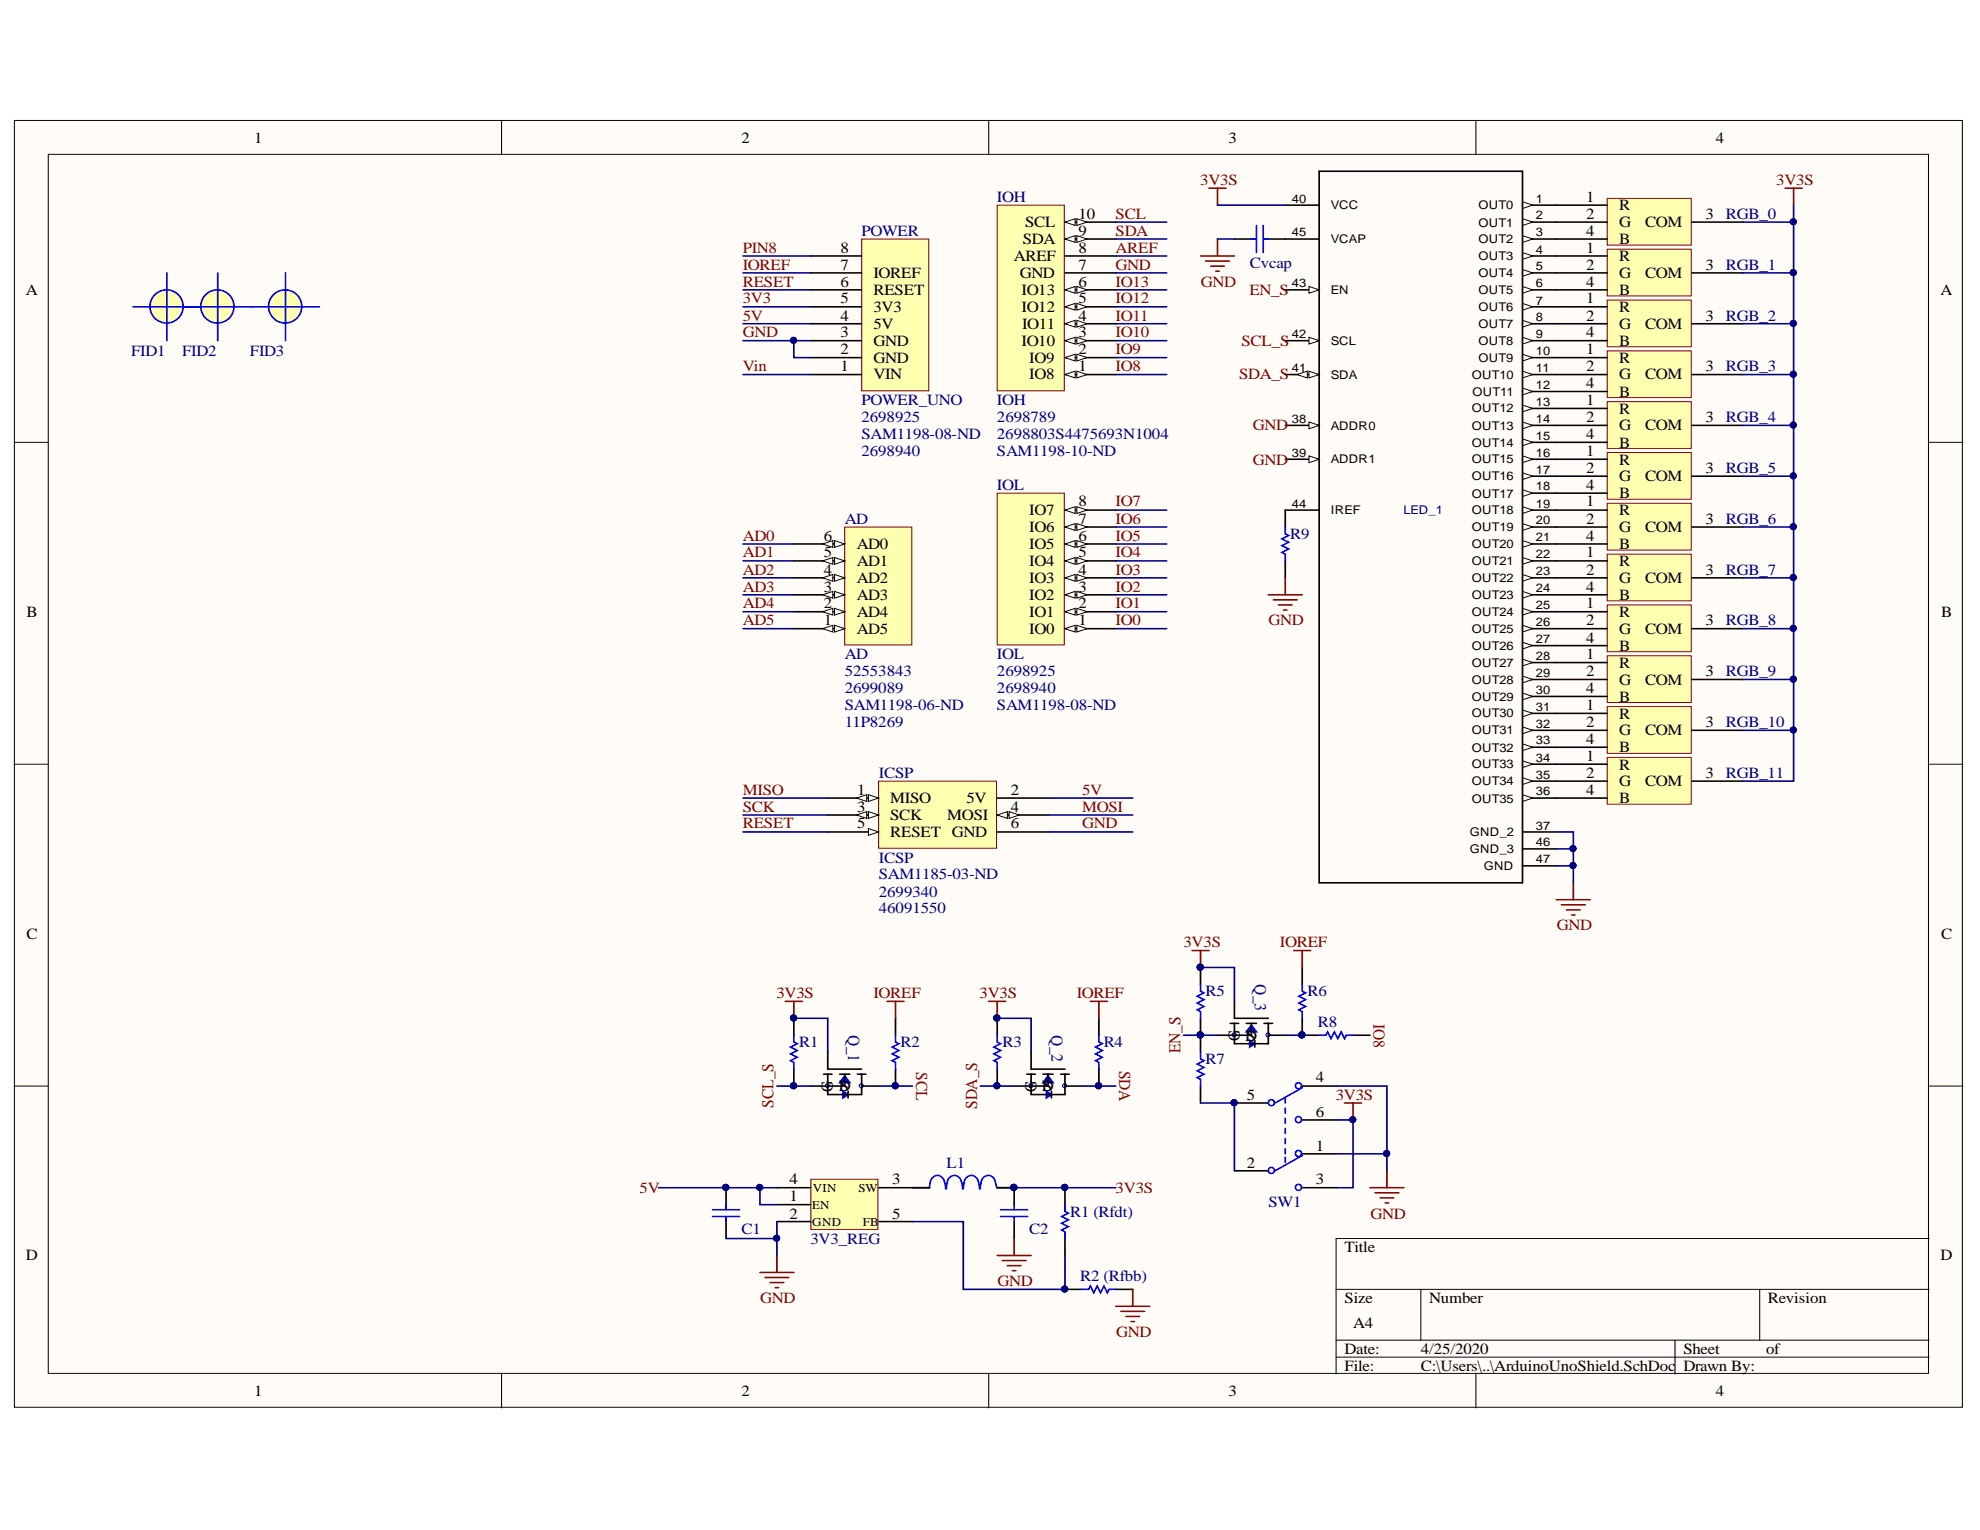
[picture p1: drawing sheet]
# Altium project Lab 4.PrjPCB
1 sheet, 41 parts. Net scope: global (net labels, ports and power ports of the same name join across sheets).
Board file: ArduinoUnoShield.PcbDoc

## Sheet ArduinoUnoShield.SchDoc
size A4

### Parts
3V3_REG  TLV62568DBVR  [*SOT95P280X145-5N]  (value not drawn)
AD  AD  Supplier Part Number 1: 52553843  Supplier Part Number 2: 2699089  Supplier Part Number 3: SAM1198-06-ND  Supplier Part Number 4: 11P8269  [Header 6x1 8.5mm]
C1  4.7uF, 10%  [0805]  (value not drawn)
C2  1uF, 5%  [0805_CAP_HD]  (value not drawn)
Cvcap  22uF, 20%  [0805_CAP_HD]  (value not drawn)
FID1  FIDUCIAL  [FIDUCIAL (50MIL ROUND)]  (value not drawn)
FID2  FIDUCIAL  [FIDUCIAL (50MIL ROUND)]  (value not drawn)
FID3  FIDUCIAL  [FIDUCIAL (50MIL ROUND)]  (value not drawn)
ICSP  ICSP  Supplier Part Number 1: SAM1185-03-ND  Supplier Part Number 2: 2699340  Supplier Part Number 3: 46091550  [ICSP]
IOH  IOH  Supplier Part Number 1: 2698789  Supplier Part Number 2: 2698803S4475693N1004  Supplier Part Number 3: SAM1198-10-ND  [Header 10x1 8.5mm]
IOL  IOL  Supplier Part Number 1: 2698925  Supplier Part Number 2: 2698940  Supplier Part Number 3: SAM1198-08-ND  [Header 8x1 8.5mm]
L1  SDR0403-2R2ML  [*SDR0403]  (value not drawn)
LED_1  LP5036RJVR  [RJV0046A]  (value not drawn)
POWER  POWER_UNO  Supplier Part Number 1: 2698925  Supplier Part Number 2: SAM1198-08-ND  Supplier Part Number 3: 2698940  [Header 8x1 8.5mm v2]
Q_1  BSS138  [*BSS138_BSS138(Primary)]  (value not drawn)
Q_2  BSS138  [*BSS138_BSS138(Primary)]  (value not drawn)
Q_3  BSS138  [*BSS138_BSS138(Primary)]  (value not drawn)
R1  4.7K, 5%  [0805]  (value not drawn)
R1_(Rfdt)  R-NP  [0805_RES_HD]  (value not drawn)  (no BOM)
R2  4.7K, 5%  [0805]  (value not drawn)
R2_(Rfbb)  R-NP  [0805_RES_HD]  (value not drawn)  (no BOM)
R3  4.7K, 5%  [0805]  (value not drawn)
R4  4.7K, 5%  [0805]  (value not drawn)
R5  4.7K, 5%  [0805]  (value not drawn)
R6  4.7K, 5%  [0805]  (value not drawn)
R7  0, 5%  [0603_RES_HD]  (value not drawn)
R8  0, 5%  [0603_RES_HD]  (value not drawn)
R9  4.7K, 5%  [0805]  (value not drawn)
RGB_0  RGB LED  [PCBComponent_1]  (value not drawn)
RGB_1  RGB LED  [PCBComponent_1]  (value not drawn)
RGB_2  RGB LED  [PCBComponent_1]  (value not drawn)
RGB_3  RGB LED  [PCBComponent_1]  (value not drawn)
RGB_4  RGB LED  [PCBComponent_1]  (value not drawn)
RGB_5  RGB LED  [PCBComponent_1]  (value not drawn)
RGB_6  RGB LED  [PCBComponent_1]  (value not drawn)
RGB_7  RGB LED  [PCBComponent_1]  (value not drawn)
RGB_8  RGB LED  [PCBComponent_1]  (value not drawn)
RGB_9  RGB LED  [PCBComponent_1]  (value not drawn)
RGB_10  RGB LED  [PCBComponent_1]  (value not drawn)
RGB_11  RGB LED  [PCBComponent_1]  (value not drawn)
SW1  JS202011SCQN  [JS202011SCQN]  (value not drawn)

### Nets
3V3S: C2.2 L1.2 LED_1.40(VCC) Q_1.G Q_2.G Q_3.G R1.2 R1_(Rfdt).2 R3.2 R5.2 RGB_0.3(COM) RGB_1.3(COM) RGB_2.3(COM) RGB_3.3(COM) RGB_4.3(COM) RGB_5.3(COM) RGB_6.3(COM) RGB_7.3(COM) RGB_8.3(COM) RGB_9.3(COM) RGB_10.3(COM) RGB_11.3(COM) SW1.3(NO2) SW1.6(NC1)
GND: 3V3_REG.2 C1.1 C2.1 Cvcap.2 ICSP.6(GND) IOH.7(GND) LED_1.37(GND_2) LED_1.38(ADDR0) LED_1.39(ADDR1) LED_1.46(GND_3) LED_1.47(GND) POWER.2(GND) POWER.3(GND) R2_(Rfbb).2 R9.1 SW1.1(NC2) SW1.4(NO1)
IOREF: POWER.7(IOREF) R2.2 R4.2 R6.2
3V3: POWER.5(3V3)
5V: 3V3_REG.1 3V3_REG.4 C1.2 ICSP.2(5V) POWER.4(5V)
AD0: AD.6(AD0)
AD1: AD.5(AD1)
AD2: AD.4(AD2)
AD3: AD.3(AD3)
AD4: AD.2(AD4)
AD5: AD.1(AD5)
AREF: IOH.8(AREF)
EN_S: LED_1.43(EN) Q_3.S R5.1 R7.2
IO0: IOL.1(IO0)
IO1: IOL.2(IO1)
IO2: IOL.3(IO2)
IO3: IOL.4(IO3)
IO4: IOL.5(IO4)
IO5: IOL.6(IO5)
IO6: IOL.7(IO6)
IO7: IOL.8(IO7)
IO8: IOH.1(IO8) R8.1
IO9: IOH.2(IO9)
IO10: IOH.3(IO10)
IO11: IOH.4(IO11)
IO12: IOH.5(IO12)
IO13: IOH.6(IO13)
MISO: ICSP.1(MISO)
MOSI: ICSP.4(MOSI)
PIN8: POWER.8
RESET: ICSP.5(RESET) POWER.6(RESET)
SCK: ICSP.3(SCK)
SCL: IOH.10(SCL) Q_1.D R2.1
SCL_S: LED_1.42(SCL) Q_1.S R1.1
SDA: IOH.9(SDA) Q_2.D R4.1
SDA_S: LED_1.41(SDA) Q_2.S R3.1
Vin: POWER.1(VIN)
Net3V3_REG_3: 3V3_REG.3 L1.1
Net3V3_REG_5: 3V3_REG.5 R1_(Rfdt).1 R2_(Rfbb).1
NetCvcap_1: Cvcap.1 LED_1.45(VCAP)
NetLED_1_1: LED_1.1(OUT0) RGB_0.1(R)
NetLED_1_2: LED_1.2(OUT1) RGB_0.2(G)
NetLED_1_3: LED_1.3(OUT2) RGB_0.4(B)
NetLED_1_4: LED_1.4(OUT3) RGB_1.1(R)
NetLED_1_5: LED_1.5(OUT4) RGB_1.2(G)
NetLED_1_6: LED_1.6(OUT5) RGB_1.4(B)
NetLED_1_7: LED_1.7(OUT6) RGB_2.1(R)
NetLED_1_8: LED_1.8(OUT7) RGB_2.2(G)
NetLED_1_9: LED_1.9(OUT8) RGB_2.4(B)
NetLED_1_10: LED_1.10(OUT9) RGB_3.1(R)
NetLED_1_11: LED_1.11(OUT10) RGB_3.2(G)
NetLED_1_12: LED_1.12(OUT11) RGB_3.4(B)
NetLED_1_13: LED_1.13(OUT12) RGB_4.1(R)
NetLED_1_14: LED_1.14(OUT13) RGB_4.2(G)
NetLED_1_15: LED_1.15(OUT14) RGB_4.4(B)
NetLED_1_16: LED_1.16(OUT15) RGB_5.1(R)
NetLED_1_17: LED_1.17(OUT16) RGB_5.2(G)
NetLED_1_18: LED_1.18(OUT17) RGB_5.4(B)
NetLED_1_19: LED_1.19(OUT18) RGB_6.1(R)
NetLED_1_20: LED_1.20(OUT19) RGB_6.2(G)
NetLED_1_21: LED_1.21(OUT20) RGB_6.4(B)
NetLED_1_22: LED_1.22(OUT21) RGB_7.1(R)
NetLED_1_23: LED_1.23(OUT22) RGB_7.2(G)
NetLED_1_24: LED_1.24(OUT23) RGB_7.4(B)
NetLED_1_25: LED_1.25(OUT24) RGB_8.1(R)
NetLED_1_26: LED_1.26(OUT25) RGB_8.2(G)
NetLED_1_27: LED_1.27(OUT26) RGB_8.4(B)
NetLED_1_28: LED_1.28(OUT27) RGB_9.1(R)
NetLED_1_29: LED_1.29(OUT28) RGB_9.2(G)
NetLED_1_30: LED_1.30(OUT29) RGB_9.4(B)
NetLED_1_31: LED_1.31(OUT30) RGB_10.1(R)
NetLED_1_32: LED_1.32(OUT31) RGB_10.2(G)
NetLED_1_33: LED_1.33(OUT32) RGB_10.4(B)
NetLED_1_34: LED_1.34(OUT33) RGB_11.1(R)
NetLED_1_35: LED_1.35(OUT34) RGB_11.2(G)
NetLED_1_36: LED_1.36(OUT35) RGB_11.4(B)
NetLED_1_44: LED_1.44(IREF) R9.2
NetQ_3_D: Q_3.D R6.1 R8.2
NetR7_1: R7.1 SW1.2(COMMON1) SW1.5(COMMON2)
